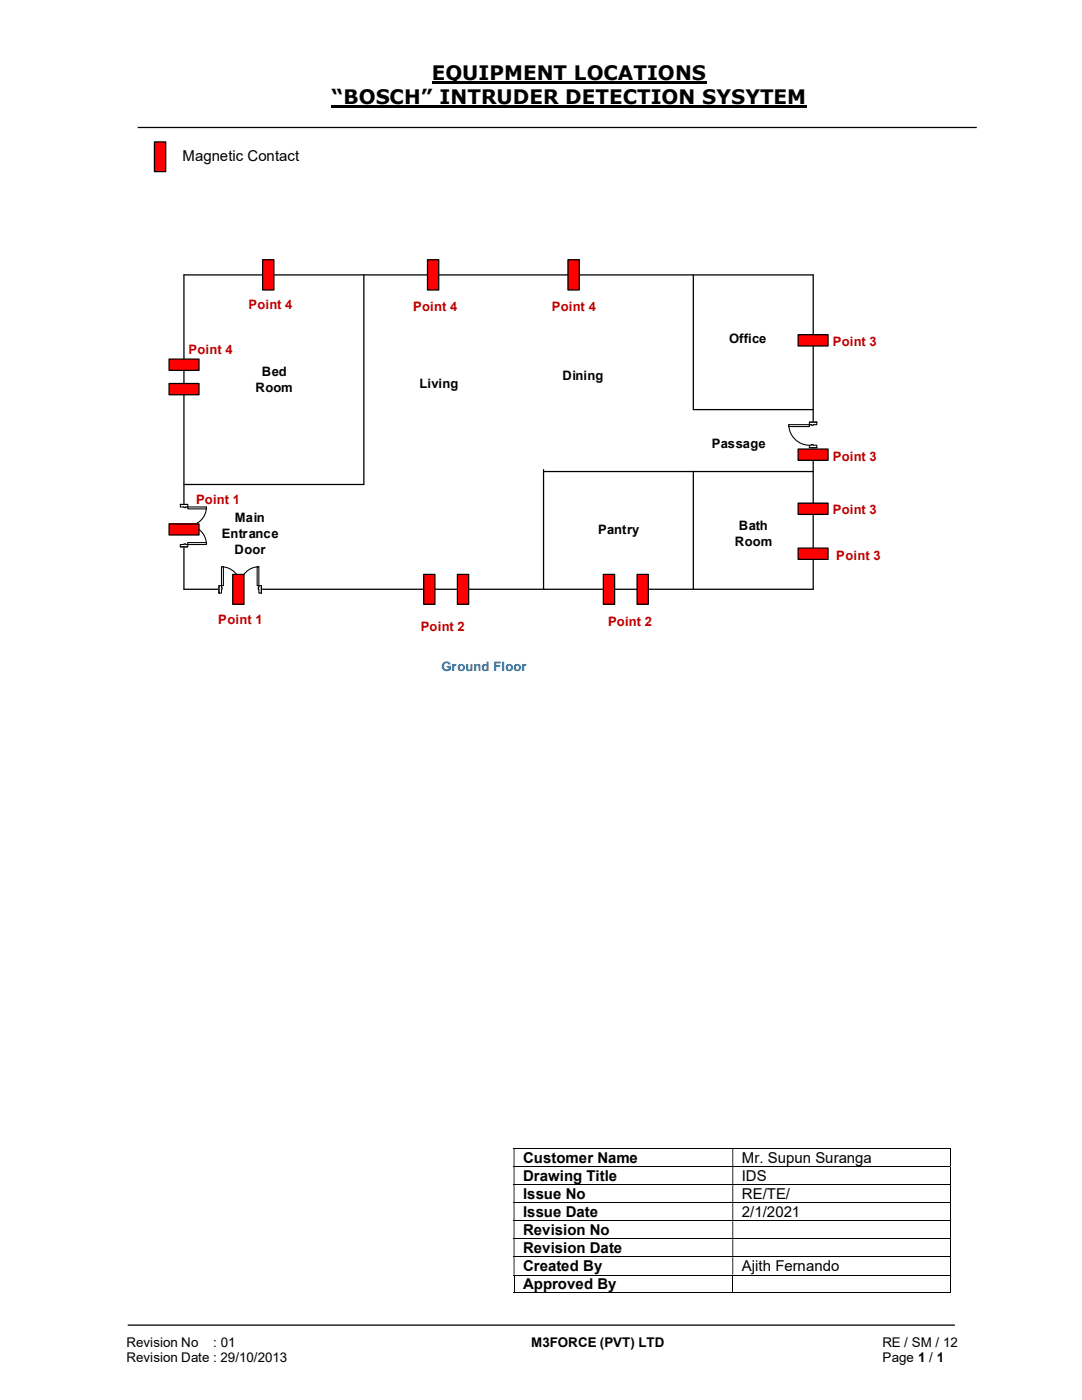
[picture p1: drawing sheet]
<svg xmlns="http://www.w3.org/2000/svg" width="216mm" height="279mm" viewBox="0 0 216 279" stroke-linecap="round" stroke-linejoin="round" font-family="sans-serif">
<path d="M86.1 16.5h54.9M66.2 21.3h94.8" fill="none" stroke="#000" stroke-width=".42"/>
<path d="M27.5 25.4h167.4M25.5 264.5h165" fill="none" stroke="#000" stroke-width=".25"/>
<g fill="none" stroke="#000" stroke-width=".2">
<path d="M102.5 229.2h87M102.5 232.8h87M102.5 236.4h87M189.6 229.3v3.4M189.6 232.9v3.4M189.6 236.5v3.4M102.5 240h87M102.5 243.6h87M102.5 247.2h87M102.5 250.8h87M102.5 254.5h87M102.5 258h43.6"/>
<path d="M102.6 254.6v3.5M146.2 254.6v3.5M146.3 258h43.2M189.6 240.1v3.5M189.6 243.7v3.4M189.6 247.3v3.4M189.6 250.9v3.5M189.6 254.6v3.5"/>
</g>
<g fill="#000">
<path d="M189.5 229.2h.2v.1h-.2zM102.5 229.3h.2v3.4h-.2zM146.1 229.3h.2v3.4h-.2z" fill-rule="evenodd"/>
<path d="M189.5 232.7h.2v.2h-.2zM102.5 232.9h.2v3.4h-.2zM146.1 232.9h.2v3.4h-.2z" fill-rule="evenodd"/>
<path d="M189.5 236.3h.2v.2h-.2zM102.5 236.5h.2v3.4h-.2zM146.1 236.5h.2v3.4h-.2z" fill-rule="evenodd"/>
<path d="M189.5 239.9h.2v.2h-.2zM102.5 240.1h.2v3.5h-.2zM146.1 240.1h.2v3.5h-.2z" fill-rule="evenodd"/>
<path d="M189.5 243.6h.2v.1h-.2zM102.5 243.7h.2v3.4h-.2zM146.1 243.7h.2v3.4h-.2z" fill-rule="evenodd"/>
<path d="M189.5 247.1h.2v.2h-.2zM102.5 247.3h.2v3.4h-.2zM146.1 247.3h.2v3.4h-.2z" fill-rule="evenodd"/>
<path d="M189.5 250.7h.2v.2h-.2zM102.5 250.9h.2v3.5h-.2zM146.1 250.9h.2v3.5h-.2z" fill-rule="evenodd"/>
</g>
<path d="M189.5 254.4h.2v.2h-.2zM189.5 258h.2v.1h-.2z" fill="#000"/>
<path d="M30.8 28.3h2.3v5.9h-2.3z" fill="#f00"/>
<path d="M30.8 28.3h2.3v5.9h-2.3zM36.7 54.9h125.6v62.7h-125.6zM72.6 54.9v41.8h-35.9M138.3 54.9v26.8h24M108.5 94.1h53.8M108.5 93.7v23.9" fill="none" stroke="#000" stroke-width=".25"/>
<path d="M43.7 116.8h8.5v1.6h-8.5z" fill="#fff"/>
<path d="M43.7 116.8h8.5v1.6h-8.5z" fill="none" stroke="#fff" stroke-width=".21"/>
<path d="M51.6 116.9v1.5h.6v-1.5zM43.7 116.9h.5v1.5h-.5z" fill-rule="evenodd" fill="#fff"/>
<path d="M44.2 117.3v-.4h-.5v1.5h.5v-.8M51.6 117.3v-.4h.6v1.5h-.6v-.8" fill="none" stroke="#000" stroke-width=".21"/>
<path d="M51.5 117.3v.3h.1v-.3zM44.2 117.3h.1v.3h-.1z" fill-rule="evenodd" fill="#fff"/>
<path d="M43.7 116.9v1.5M44.2 117.3h.1v.3h-.1M44.2 113.1a3.7 3.7 0 0 1 3.7 3.8 3.8 3.8 0 0 1 3.7-3.8M51.6 117.3h-.1v.3h.1M52.2 116.9v1.5" fill="none" stroke="#000" stroke-width=".21"/>
<path d="M44.2 113.1h.4v3.8h-.4z" fill-rule="evenodd" fill="#fff"/>
<path d="M44.2 113.1h.4v3.8h-.4z" fill="none" stroke="#000" stroke-width=".21"/>
<path d="M51.3 113.1h.3v3.8h-.3z" fill-rule="evenodd" fill="#fff"/>
<path d="M51.3 113.1h.3v3.8h-.3z" fill="none" stroke="#000" stroke-width=".21"/>
<path d="M35.9 100.7h1.6v8.4h-1.6z" fill-rule="evenodd" fill="#fff"/>
<path d="M35.9 100.7h1.6v8.4h-1.6z" fill="none" stroke="#fff" stroke-width=".21"/>
<path d="M36 108.7v.4h1.5v-.4zM36 100.7h1.5v.5h-1.5z" fill-rule="evenodd" fill="#fff"/>
<path d="M36.7 108.7h-.7v.4h1.5v-.4h-.4M36.7 101.2h-.7v-.5h1.5v.5h-.4" fill="none" stroke="#000" stroke-width=".21"/>
<path d="M36.7 108.5v.2h.4v-.2zM36.7 101.2h.4v.1h-.4z" fill-rule="evenodd" fill="#fff"/>
<path d="M36 109.1h1.5M36 100.7h1.5M36.7 108.7v-.2h.4v.2M36.7 101.2v.1h.4v-.1M41.2 101.2a3.7 3.7 0 0 1-3.7 3.7 3.7 3.7 0 0 1 3.7 3.8" fill="none" stroke="#000" stroke-width=".21"/>
<path d="M37.5 101.2h3.7v.4h-3.7z" fill="#fff"/>
<path d="M37.5 101.2h3.7v.4h-3.7z" fill="none" stroke="#000" stroke-width=".21"/>
<path d="M37.5 108.3h3.7v.4h-3.7z" fill="#fff"/>
<path d="M37.5 108.3h3.7v.4h-3.7z" fill="none" stroke="#000" stroke-width=".21"/>
<path d="M46.4 114.6h2.3v6h-2.3z" fill="#f00"/>
<path d="M46.4 114.6h2.3v6h-2.3z" fill="none" stroke="#000" stroke-width=".25"/>
<path d="M120.4 114.6h2.2v6h-2.2z" fill="#f00"/>
<path d="M120.4 114.6h2.2v6h-2.2z" fill="none" stroke="#000" stroke-width=".25"/>
<path d="M159.3 66.8h5.9v2.2h-5.9z" fill-rule="evenodd" fill="#f00"/>
<path d="M159.3 66.8h5.9v2.2h-5.9z" fill="none" stroke="#000" stroke-width=".25"/>
<path d="M85.3 51.9h2.2v6h-2.2z" fill="#f00"/>
<path d="M85.3 51.9h2.2v6h-2.2z" fill="none" stroke="#000" stroke-width=".25"/>
<path d="M52.4 51.9h2.3v6h-2.3z" fill="#f00"/>
<path d="M52.4 51.9h2.3v6h-2.3z" fill="none" stroke="#000" stroke-width=".25"/>
<path d="M113.3 51.9h2.3v6h-2.3z" fill="#f00"/>
<path d="M113.3 51.9h2.3v6h-2.3z" fill="none" stroke="#000" stroke-width=".25"/>
<path d="M159.3 109.4h5.9v2.2h-5.9z" fill-rule="evenodd" fill="#f00"/>
<path d="M159.3 109.4h5.9v2.2h-5.9z" fill="none" stroke="#000" stroke-width=".25"/>
<path d="M159.3 100.4h5.9v2.3h-5.9z" fill-rule="evenodd" fill="#f00"/>
<path d="M159.3 100.4h5.9v2.3h-5.9z" fill="none" stroke="#000" stroke-width=".25"/>
<path d="M33.7 71.7h6v2.2h-6z" fill-rule="evenodd" fill="#f00"/>
<path d="M33.7 71.7h6v2.2h-6z" fill="none" stroke="#000" stroke-width=".25"/>
<path d="M33.7 76.5h6v2.3h-6z" fill-rule="evenodd" fill="#f00"/>
<path d="M33.7 76.5h6v2.3h-6z" fill="none" stroke="#000" stroke-width=".25"/>
<path d="M159.3 89.6h5.9v2.3h-5.9z" fill-rule="evenodd" fill="#f00"/>
<path d="M159.3 89.6h5.9v2.3h-5.9z" fill="none" stroke="#000" stroke-width=".25"/>
<path d="M127.1 114.6h2.3v6h-2.3z" fill="#f00"/>
<path d="M127.1 114.6h2.3v6h-2.3z" fill="none" stroke="#000" stroke-width=".25"/>
<path d="M33.7 104.6h6v2.2h-6z" fill-rule="evenodd" fill="#f00"/>
<path d="M33.7 104.6h6v2.2h-6z" fill="none" stroke="#000" stroke-width=".25"/>
<path d="M161.5 84.2h1.6v5.2h-1.6z" fill-rule="evenodd" fill="#fff"/>
<path d="M161.5 84.2h1.6v5.2h-1.6z" fill="none" stroke="#fff" stroke-width=".21"/>
<path d="M161.5 84.2v.6h1.5v-.6zM161.5 88.9h1.5v.5h-1.5z" fill-rule="evenodd" fill="#fff"/>
<path d="M161.9 84.8h-.4v-.6h1.5v.6h-.7M161.9 88.9h-.4v.5h1.5v-.5h-.7" fill="none" stroke="#000" stroke-width=".21"/>
<path d="M161.9 84.8v.1h.4v-.1zM161.9 88.7h.4v.2h-.4z" fill-rule="evenodd" fill="#fff"/>
<path d="M157.4 84.8a4.1 4.1 0 0 0 4.1 4.1M161.5 84.2h1.5M161.5 89.4h1.5M161.9 84.8v.1h.4v-.1M161.9 88.9v-.2h.4v.2" fill="none" stroke="#000" stroke-width=".21"/>
<path d="M157.4 84.8h4.1v.3h-4.1z" fill="#fff"/>
<path d="M157.4 84.8h4.1v.3h-4.1z" fill="none" stroke="#000" stroke-width=".21"/>
<path d="M84.5 114.6h2.3v6h-2.3z" fill="#f00"/>
<path d="M84.5 114.6h2.3v6h-2.3z" fill="none" stroke="#000" stroke-width=".25"/>
<path d="M91.3 114.6h2.2v6h-2.2z" fill="#f00"/>
<path d="M138.3 94.1v23.5M91.3 114.6h2.2v6h-2.2z" fill="none" stroke="#000" stroke-width=".25"/>
<g font-size="4">
<text x="86.1" y="16">EQUIPMENT LOCATIONS</text>
<text x="66.2" y="20.8">“BOSCH” INTRUDER DETECTION SYSYTEM</text>
</g>
<g font-size="3">
<text x="36.4" y="32.1">Magnetic Contact</text>
<text x="104.4" y="232.1">Customer Name</text>
<text x="148" y="232.1">Mr. Supun Suranga</text>
<text x="104.4" y="235.7">Drawing Title</text>
<text x="104.4" y="239.3">Issue No</text>
<text x="148" y="235.7">IDS</text>
<text x="148" y="239.3">RE/TE/</text>
<text x="104.4" y="242.9">Issue Date</text>
<text x="148" y="242.9">2/1/2021</text>
<text x="104.4" y="246.5">Revision No</text>
<text x="104.4" y="250.1">Revision Date</text>
<text x="104.4" y="253.7">Created By</text>
<text x="104.4" y="257.3">Approved By</text>
<text x="148" y="253.7">Ajith Fernando</text>
</g>
<g font-size="2.7">
<text x="25.2" y="268.8">Revision No</text>
<text x="42.6" y="268.8">: 01</text>
<text x="106" y="268.8">M3FORCE (PVT) LTD</text>
<text x="176.1" y="268.8">RE / SM / 12</text>
<text x="25.2" y="271.8">Revision Date : 29/10/2013</text>
<text x="176.1" y="271.8">Page 1 / 1</text>
</g>
<g font-size="2.6" fill="#c00000">
<text x="49.6" y="61.7">Point 4</text>
<text x="82.5" y="62.1">Point 4</text>
<text x="110.1" y="62.1">Point 4</text>
<text x="37.6" y="70.7">Point 4</text>
<text x="166.2" y="69">Point 3</text>
<text x="166.2" y="91.9">Point 3</text>
<text x="39.1" y="100.6">Point 1</text>
<text x="166.2" y="102.7">Point 3</text>
<text x="166.9" y="111.8">Point 3</text>
<text x="43.6" y="124.5">Point 1</text>
<text x="83.9" y="126">Point 2</text>
<text x="121.3" y="124.8">Point 2</text>
</g>
<g font-size="2.6">
<text x="145.5" y="68.5">Office</text>
<text x="52.2" y="75.1">Bed</text>
<text x="83.7" y="77.4">Living</text>
<text x="112.2" y="75.9">Dining</text>
<text x="51" y="78.3">Room</text>
<text x="142" y="89.4">Passage</text>
<text x="44.2" y="107.3">Entrance</text>
<text x="46.9" y="104.1">Main</text>
<text x="119.4" y="106.6">Pantry</text>
<text x="147.4" y="105.8">Bath</text>
<text x="46.8" y="110.5">Door</text>
<text x="146.6" y="108.9">Room</text>
</g>
<text font-size="2.6" fill="#0070c0" x="88.1" y="133.8">Ground Floor</text>
</svg>
